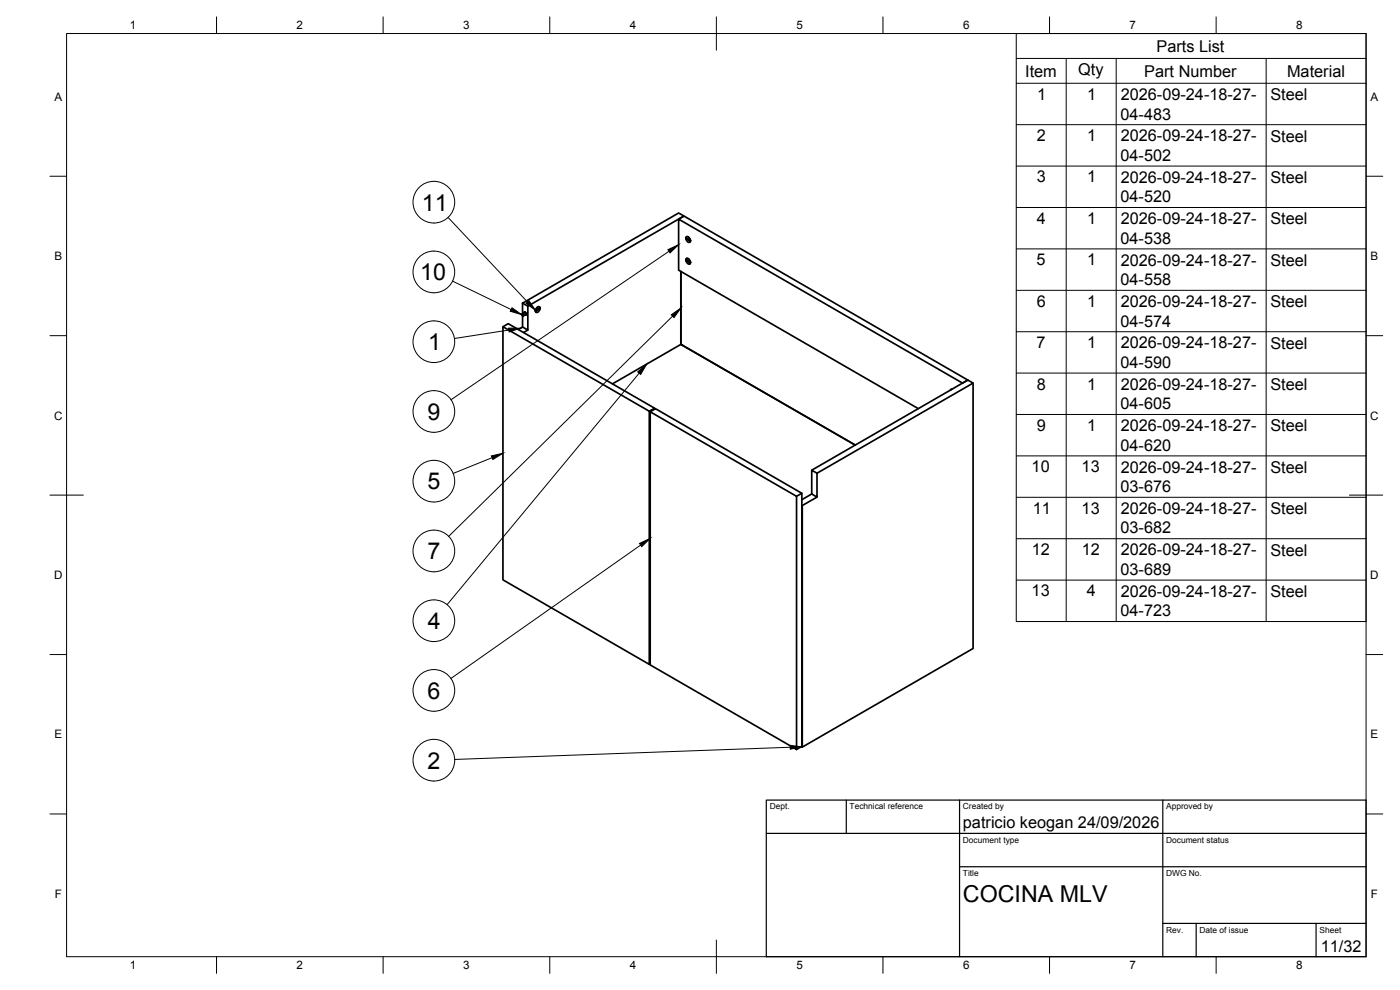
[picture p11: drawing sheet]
<svg xmlns="http://www.w3.org/2000/svg" width="420mm" height="297mm" viewBox="0 0 420 297" stroke-linecap="round" stroke-linejoin="round" font-family="sans-serif">
<!-- layer: Visible -->
<g fill="none" stroke="#000" stroke-width=".51">
<path d="M203.7 65.8l1.6-1 85.1 49.2-1.5 .9-85.2-49.1v15.3l71.9 41.5M205.8 77.9l1.4 .7M205.8 71.3l1.4 .8M205.8 78.1l.7 1.1h.4l.3-.3M205.8 71.6l.7 1 .4 .1 .3-.3M205.9 78.1l1.3 .8v-.3M205.9 71.6l1.3 .8v-.3M206.1 78h.1M206.1 71.5h.1M206.1 77.5l-.1 .1M206.1 71h-.1M207.1 79.2h-.1"/>
<path d="M207.1 72.7h-.1M207.2 78.6l-.4-.8-.5-.3-.4 .1 .1 .5 1.2 .6M207.2 72.1l-.4-.8-.5-.3-.4 .1 .1 .5 1.2 .6M150.9 98l44 25.4v75.9l-44-25.3zM150.9 98l1.6-.9 43.9 25.4v.3M156.6 94.2l.8-.4 .4 .2v.4l-.8 .4M156.8 91l1.6 .9v7.1l-1.6-.9-1.3 .8M156.8 91l46.9-27.1 1.6 .9-46.9 27.1M156.8 91v3.1M156.8 94.8v3.3M157.3 93.7a.52 .52 0 0 1 .6 .2 .52 .52 0 0 1-.1 .6h-.2l.3-.1-.1-.6-.3-.2-.2 .2zM157.5 93.6l-.1 .1"/>
<path d="M157.9 94.4l-.1 .1M158.4 99l-1.3 .8M160.7 93.1l1.4-.7-.1-.3a1.06 1.06 0 0 0-1.3 1.3M160.8 93.7h.1M161.8 92l.1 .1M161.8 92.5h.1M161.9 92.6l-1.2 .6M162 92.4l.1 .3-1.4 .7M162.1 92.6l-.7 1.1h-.4l-.3-.3M204.3 81.4v21.9M204.4 81.5v21.8l52.3 30.2-52.4-30.2M204.3 103.3h.1"/>
<path d="M204.3 103.3l-20.5 11.9M204.8 103.6h.1M204.9 103.6h.1M285.5 116.8l-.1 .1M285.6 116.8l-.3 .2M292 114.9v79.7l-51.2 29.6v-72.5M195.1 123.6l44 25.3v76l-44-25.4zM195.1 123.6l1.6-1 43.9 25.4v76l-1.5 .9M196.4 122.5l-1.5 .9M240.6 148l-1.5 .9M243.6 141.1l1.6 .9v7.1l-1.6-.9zM243.6 141.1l46.8-27.1 1.6 .9-46.8 27.1"/>
<path d="M243.6 148.2l-3 1.7M245.2 149.1l-4.6 2.5M195.1 199.2l-.2 .1M240.5 224l.3 .2"/>
<circle cx="156.9" cy="94.5" r=".26"/>
</g>
<!-- layer: Visible Narrow -->
<g fill="none" stroke="#000" stroke-width=".3">
<path d="M205.9 71.6h.1M205.9 78.1h.1M206 71.6h-.1M206 78.1h-.1M206.1 71l.7 .2 .4 .9M206.1 77.5l.7 .2 .4 .9M207.2 72.3v.1M207.2 78.9h.1M207.2 72.3l-.1 .3M207.2 78.9l-.1 .3M160.7 93.4h.1M160.7 93.4l.2 .3"/>
<path d="M161.8 92l-.7 .2-.4 .9M161.9 92.6h.1M285.7 116.8h-.2"/>
</g>
<!-- layer: BORDER -->
<g fill="none" stroke="#000" stroke-width=".3">
<path d="M20 10.1h390v276.9h-390zM65 5.1v5M115 5.1v5M165 5.1v5M215 5.1v10M265 5.1v5M315 5.1v5M365 5.1v5M15 52.9h5M410 52.9h5M15 100.7h5M410 100.7h5"/>
<path d="M15 148.6h10M405 148.6h10M15 196.4h5M410 196.4h5M15 244.2h5M410 244.2h5M65 287v5M115 287v5M165 287v5M215 282.1v9.9M265 287v5M315 287v5"/>
<path d="M365 287v5"/>
</g>
<!-- layer: TITLEBLOCK -->
<path d="M230 240.1h180v46.9h-180zM230 250h180M254 240.1v9.9M288 240.1v46.9M349 240.1v46.9M288 260.1h122M349 277.1h61M359 277.1v9.9M395 277.1v9.9" fill="none" stroke="#000" stroke-width=".36"/>
<!-- layer: Parts Lists -->
<g fill="none" stroke="#000" stroke-width=".3">
<path d="M305 10.1h105v176.4h-105zM305 17.5h105M320 17.5v169M335 17.5v169M380 17.5v169M305 25h105M305 37.4h105M305 49.8h105M305 62.3h105M305 74.7h105M305 87.1h105M305 99.5h105"/>
<path d="M305 111.9h105M305 124.4h105M305 136.8h105M305 149.2h105M305 161.6h105M305 174.1h105"/>
</g>
<!-- layer: Balloons -->
<g fill="none" stroke="#000" stroke-width=".3">
<circle cx="130.2" cy="60.7" r="6.3"/>
<circle cx="130.2" cy="81.6" r="6.3"/>
<circle cx="130.2" cy="102.5" r="6.3"/>
<circle cx="130.2" cy="123.5" r="6.3"/>
<circle cx="130.2" cy="144.4" r="6.3"/>
<circle cx="130.2" cy="165.3" r="6.3"/>
<circle cx="130.2" cy="186.2" r="6.3"/>
<circle cx="130.2" cy="207.2" r="6.3"/>
<circle cx="130.2" cy="228.1" r="6.3"/>
</g>
<!-- layer: 0 -->
<path d="M200.4 74.9l3.3-1.5-2.6 2.5zM152.6 98.5h3.6l-3.4 1.1zM153.7 92.4l2.9 2-3.4-1zM157.9 91l.8-.8 2 2.9zM201.5 94.5l2.9-2.1-2.1 2.9zM191.4 111.6l2.7-2.3-1.8 3zM147.5 136.8l3.4-.8-3 1.9zM191.9 163.1l3.2-1.6-2.5 2.5zM237.1 223.6l3.5 .5-3.4 .7z" fill="#000" stroke="#000" stroke-width=".3"/>
<path d="M134.5 65.2l23.8 25.4M200.8 75.4l-65.4 44.5M135.8 84.3l17.6 8.6M152.7 99l-16.3 2.6M201.9 94.9l-67.3 66M191.8 112l-57.6 69.4M147.7 137.3l-11.7 4.8M192.3 163.5l-57 40.1M237.2 224.2l-100.8 3.7" fill="none" stroke="#000" stroke-width=".3"/>
<g font-size="7">
<text x="126.6" y="63.2">11</text>
<text x="126.1" y="84.1">10</text>
<text x="128.5" y="105">1</text>
<text x="128.2" y="125.9">9</text>
<text x="128.2" y="146.8">5</text>
<text x="128.2" y="167.8">7</text>
<text x="128.4" y="188.8">4</text>
<text x="128.3" y="209.6">6</text>
<text x="128.3" y="230.6">2</text>
<text x="289" y="270.6">COCINA MLV</text>
</g>
<g font-size="4.9">
<text x="347.1" y="15.5">Parts List</text>
<text x="307.7" y="23">Item</text>
<text x="323.6" y="22.5">Qty</text>
<text x="343.4" y="23">Part Number</text>
<text x="386.3" y="23">Material</text>
<text x="311.3" y="29.9">1</text>
<text x="326.3" y="29.9">1</text>
<text x="336.3" y="35.9">04-483</text>
<text x="336.3" y="30">2026-09-24-18-27-</text>
<text x="381.3" y="30">Steel</text>
<text x="311.2" y="42.3">2</text>
<text x="326.3" y="42.3">1</text>
<text x="336.3" y="42.4">2026-09-24-18-27-</text>
<text x="381.3" y="42.5">Steel</text>
<text x="336.3" y="48.3">04-502</text>
<text x="311.1" y="54.7">3</text>
<text x="326.3" y="54.7">1</text>
<text x="336.3" y="54.8">2026-09-24-18-27-</text>
<text x="381.3" y="54.9">Steel</text>
<text x="336.3" y="60.7">04-520</text>
<text x="311.2" y="67.2">4</text>
<text x="326.3" y="67.2">1</text>
<text x="336.3" y="67.3">2026-09-24-18-27-</text>
<text x="381.3" y="67.3">Steel</text>
<text x="336.3" y="73.1">04-538</text>
<text x="311.1" y="79.6">5</text>
<text x="326.3" y="79.6">1</text>
<text x="336.3" y="79.7">2026-09-24-18-27-</text>
<text x="381.3" y="79.7">Steel</text>
<text x="336.3" y="85.5">04-558</text>
<text x="311.1" y="92">6</text>
<text x="326.3" y="92">1</text>
<text x="336.3" y="92.1">2026-09-24-18-27-</text>
<text x="381.3" y="92.2">Steel</text>
<text x="336.3" y="98">04-574</text>
<text x="311.1" y="104.4">7</text>
<text x="326.3" y="104.4">1</text>
<text x="336.3" y="104.5">2026-09-24-18-27-</text>
<text x="381.3" y="104.6">Steel</text>
<text x="336.3" y="110.4">04-590</text>
<text x="311.1" y="116.9">8</text>
<text x="326.3" y="116.9">1</text>
<text x="336.3" y="117">2026-09-24-18-27-</text>
<text x="381.3" y="117">Steel</text>
<text x="336.3" y="122.8">04-605</text>
<text x="311.1" y="129.3">9</text>
<text x="326.3" y="129.3">1</text>
<text x="336.3" y="129.4">2026-09-24-18-27-</text>
<text x="381.3" y="129.4">Steel</text>
<text x="336.3" y="135.2">04-620</text>
<text x="309.6" y="141.7">10</text>
<text x="324.6" y="141.7">13</text>
<text x="336.3" y="141.8">2026-09-24-18-27-</text>
<text x="381.3" y="141.8">Steel</text>
<text x="336.3" y="147.6">03-676</text>
<text x="309.9" y="154.1">11</text>
<text x="324.6" y="154.1">13</text>
<text x="336.3" y="154.2">2026-09-24-18-27-</text>
<text x="381.3" y="154.3">Steel</text>
<text x="336.3" y="160.1">03-682</text>
<text x="309.6" y="166.5">12</text>
<text x="324.6" y="166.5">12</text>
<text x="336.3" y="166.7">2026-09-24-18-27-</text>
<text x="381.3" y="166.7">Steel</text>
<text x="336.3" y="172.5">03-689</text>
<text x="309.6" y="179">13</text>
<text x="326.2" y="179">4</text>
<text x="336.3" y="179.1">2026-09-24-18-27-</text>
<text x="381.3" y="179.1">Steel</text>
<text x="336.3" y="184.9">04-723</text>
<text x="289" y="248.5">patricio keogan 24/09/2026</text>
<text x="396.4" y="285.7">11/32</text>
</g>
<g font-size="3.5">
<text x="39" y="8.8">1</text>
<text x="89" y="8.8">2</text>
<text x="139" y="8.8">3</text>
<text x="189" y="8.8">4</text>
<text x="239" y="8.8">5</text>
<text x="289" y="8.8">6</text>
<text x="339" y="8.8">7</text>
<text x="389" y="8.8">8</text>
<text x="16.3" y="30.2">A</text>
<text x="411.3" y="30.2">A</text>
<text x="16.3" y="78">B</text>
<text x="411.3" y="78">B</text>
<text x="16.2" y="125.9">C</text>
<text x="411.2" y="125.9">C</text>
<text x="16.2" y="173.7">D</text>
<text x="411.2" y="173.7">D</text>
<text x="16.3" y="221.6">E</text>
<text x="411.3" y="221.6">E</text>
<text x="16.4" y="269.4">F</text>
<text x="411.4" y="269.4">F</text>
<text x="39" y="290.8">1</text>
<text x="89" y="290.8">2</text>
<text x="139" y="290.8">3</text>
<text x="189" y="290.8">4</text>
<text x="239" y="290.8">5</text>
<text x="289" y="290.8">6</text>
<text x="339" y="290.8">7</text>
<text x="389" y="290.8">8</text>
</g>
<g font-size="2.5">
<text x="231" y="242.9">Dept.</text>
<text x="255" y="242.9">Technical reference</text>
<text x="289" y="242.9">Created by</text>
<text x="350" y="242.9">Approved by</text>
<text x="289" y="252.8">Document type</text>
<text x="350" y="252.8">Document status</text>
<text x="289" y="262.9">Title</text>
<text x="350" y="262.9">DWG No.</text>
<text x="350" y="279.9">Rev.</text>
<text x="360" y="279.9">Date of issue</text>
<text x="396" y="279.9">Sheet</text>
</g>
</svg>
